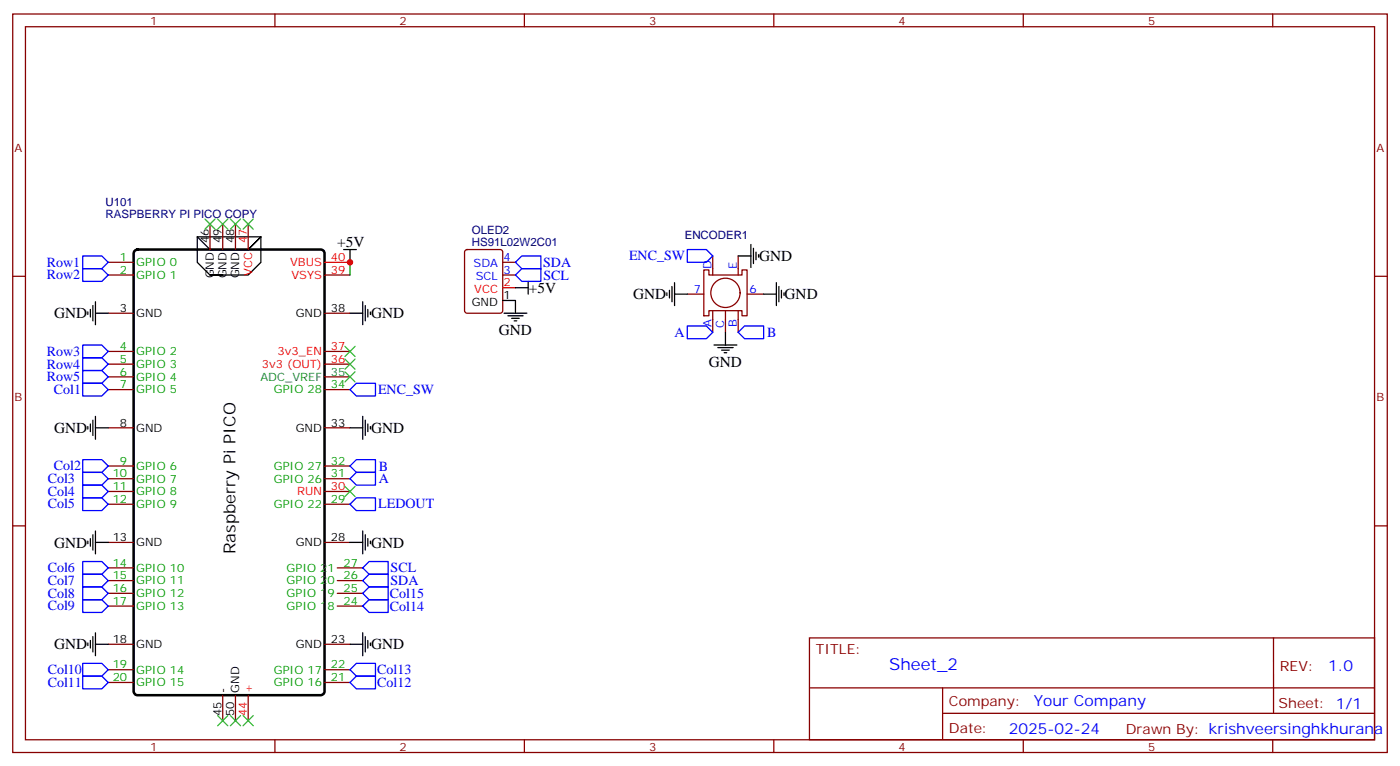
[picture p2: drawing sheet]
<svg xmlns="http://www.w3.org/2000/svg" width="388mm" height="212mm" viewBox="0 0 388 212" stroke-linecap="round" stroke-linejoin="round" font-family="sans-serif">
<g fill="none" stroke="#870000" stroke-width=".35">
<path d="M3.5 3.9h381v204.6h-381zM7.1 7.4h373.9v197.6h-373.9zM76.2 3.9v3.5M145.3 3.9v3.5M214.5 3.9v3.5M283.6 3.9v3.5M352.8 3.9v3.5M3.5 76.6h3.6M30 76.2h7M30 72.7h7M58.2 62.1v7M61.7 62.1v7"/>
<path d="M65.3 62.1v7M68.8 62.1v7M90 76.2h7M129 69.4l.5-.3h9.1l.7 .5v16.5l-.4 .6-9.4 .1-.7-.5v-16.5zM139.3 76.2h3.6M139.3 72.7h3.6M195.1 74.8h1.4v1.4h9.2v-1.4h1.4v12.7h-1.4v-1.4h-9.2v1.4h-1.4zM197.6 70.9v5.3M204.6 70.9v5.3M381 76.6h3.5M30 86.8h7M30 97.4h7"/>
<path d="M90 86.8h7M90 97.4h7M190.5 81.5h4.6M197.6 86.1v6M201.1 86.1v6M204.6 86.1v6M207.1 81.5h4.6M30 100.9h7M30 104.4h7M30 107.9h7M30 118.5h7M90 100.9h7"/>
<path d="M90 104.4h7M90 107.9h7M90 118.5h7M30 129.1h7M30 132.6h7M30 136.2h7M30 139.7h7M90 129.1h7M90 132.6h7M90 136.2h7M90 139.7h7M3.5 145.7h3.6"/>
<path d="M30 150.3h7M30 157.3h7M90 150.3h7M93.5 157.3h7M381 145.7h3.5M30 160.9h7M30 164.4h7M30 167.9h7M30 178.5h7M90 178.5h7M93.5 160.9h7M93.5 164.4h7"/>
<path d="M93.5 167.9h7M224.4 176.7h156.6v28.3h-156.6zM353 176.8v20.8M30 185.6h7M30 189.1h7M61.7 192.6v7.1M65.3 192.6v7.1M68.8 192.6v7.1M90 185.6h7M90 189.1h7M224.4 190.6h156.5M261.3 197.6h119.6"/>
<path d="M261.3 190.6v14.1M76.2 205v3.5M145.3 205v3.5M214.5 205v3.5M283.6 205v3.5M352.8 205v3.5"/>
<circle cx="201.1" cy="81.1" r="4.1"/>
</g>
<g fill="none" stroke="#000" stroke-width=".35">
<path d="M54.7 65.6l3.5 3.5h10.6l3.5-3.5-3.5 3.5M58.2 76.2h10.6l3.5-3.5v-7.1h-17.6v7.1l3.5 3.5h3.5M95.2 69.1h3.6M97 69.1v3.6M142.9 79.7h3.5M146.4 78v3.5M186.3 79.4v4.2M187 78.3v6.4M204.6 70.9h3.5M208.1 67.7v6.4M208.8 68.8v4.2M209.5 69.8v2.2"/>
<path d="M210.3 70.6v.7M215.2 78.3v6.4M215.9 79.4v4.2M24.3 86.4v.7M25 85.7v2.1M25.8 84.7v4.2M26.5 86.8h3.5M26.5 83.6v6.4M97 86.8h3.5M100.5 83.6v6.4M101.2 84.7v4.2M102 85.7v2.1"/>
<path d="M102.7 86.4v.7M139.3 83.3h3.6v3.5M139.7 86.8h6.3M140.8 87.5h4.2M141.8 88.2h2.1M142.5 88.9h.7M184.9 81.1v.7M185.6 80.4v2.1M187 81.5h3.5M197.9 95.6h6.4M199 96.3h4.2M200 97h2.1"/>
<path d="M200.7 97.7h.7M201.1 92.1v3.5M211.7 81.5h3.5M216.6 80.4v2.1M217.3 81.1v.7M24.3 118.2v.7M25 117.5v2.1M25.8 116.4v4.2M26.5 115.4v6.3M26.5 118.5h3.5M97 118.5h3.5M100.5 115.4v6.3"/>
<path d="M101.2 116.4v4.2M102 117.5v2.1M102.7 118.2v.7M24.3 149.9v.7M25 149.2v2.1M25.8 148.2v4.2M26.5 147.1v6.4M26.5 150.3h3.5M97 150.3h3.5M100.5 147.1v6.4M101.2 148.2v4.2M102 149.2v2.1"/>
<path d="M102.7 149.9v.7M24.3 178.2v.7M25 177.4v2.2M25.8 176.4v4.2M26.5 175.3v6.4M26.5 178.5h3.5M97 178.5h3.5M100.5 175.3v6.4M101.2 176.4v4.2M102 177.4v2.2M102.7 178.2v.7"/>
</g>
<g fill="none" stroke="#00f" stroke-width=".35">
<path d="M22.9 70.9h5.3l1.8 1.8-1.8 1.7h-5.3zM22.9 74.4h5.3l1.8 1.8-1.8 1.8h-5.3zM142.9 76.2l1.7-1.8h5.3v3.6h-5.3zM142.9 72.7l1.7-1.8h5.3v3.5h-5.3zM190.5 69.1h5.3l1.8 1.8-1.8 1.8h-5.3zM22.9 95.6h5.3l1.8 1.8-1.8 1.7h-5.3zM22.9 99.1h5.3l1.8 1.8-1.8 1.8h-5.3zM190.5 90.3h5.3l1.8 1.8-1.8 1.7h-5.3zM204.6 92.1l1.8-1.8h5.3v3.5h-5.3zM22.9 102.7h5.3l1.8 1.7-1.8 1.8h-5.3zM22.9 106.2h5.3l1.8 1.7-1.8 1.8h-5.3zM97 107.9l1.8-1.7h5.3v3.5h-5.3z"/>
<path d="M22.9 127.4h5.3l1.8 1.7-1.8 1.8h-5.3zM22.9 130.9h5.3l1.8 1.7-1.8 1.8h-5.3zM22.9 134.4h5.3l1.8 1.8-1.8 1.7h-5.3zM22.9 137.9h5.3l1.8 1.8-1.8 1.8h-5.3zM97 129.1l1.8-1.7h5.3v3.5h-5.3zM97 132.6l1.8-1.7h5.3v3.5h-5.3zM97 139.7l1.8-1.8h5.3v3.6h-5.3zM22.9 155.6h5.3l1.8 1.7-1.8 1.8h-5.3zM22.9 159.1h5.3l1.8 1.8-1.8 1.7h-5.3zM100.5 157.3l1.8-1.7h5.3v3.5h-5.3zM22.9 162.6h5.3l1.8 1.8-1.8 1.8h-5.3zM22.9 166.2h5.3l1.8 1.7-1.8 1.8h-5.3z"/>
<path d="M100.5 160.9l1.8-1.8h5.3v3.5h-5.3zM100.5 164.4l1.8-1.8h5.3v3.6h-5.3zM102.3 166.2h5.3v3.5h-5.3l-1.8-1.8zM22.9 183.8h5.3l1.8 1.8-1.8 1.7h-5.3zM22.9 187.3h5.3l1.8 1.8-1.8 1.8h-5.3zM97 185.6l1.8-1.8h5.3v3.5h-5.3zM97 189.1l1.8-1.8h5.3v3.6h-5.3z"/>
</g>
<path d="M90 72.7h7M139.3 79.7h3.6" fill="none" stroke="#f00" stroke-width=".35"/>
<path d="M37.3 69.6l.8-.5h50.8l.6 .2 .4 .6 .1 121.7-.3 .6-.5 .4h-51.1l-.6-.2-.4-.5-.1-121.7z" fill="none" stroke="#000" stroke-width=".71"/>
<g fill="none" stroke="#3c3" stroke-width=".35">
<path d="M56.8 60.7l2.8 2.8M59.6 60.7l-2.8 2.8M60.3 60.7l2.8 2.8M63.1 60.7l-2.8 2.8M63.9 60.7l2.8 2.8M66.7 60.7l-2.8 2.8M67.4 60.7l2.8 2.8M70.2 60.7l-2.8 2.8M95.6 96l2.8 2.8M95.6 99.5l2.8 2.8M98.4 96l-2.8 2.8M98.4 99.5l-2.8 2.8"/>
<path d="M95.6 103l2.8 2.8M98.4 103l-2.8 2.8M95.6 134.8l2.8 2.8M98.4 134.8l-2.8 2.8M60.3 198.3l2.8 2.8M63.1 198.3l-2.8 2.8M63.9 198.3l2.8 2.8M66.7 198.3l-2.8 2.8M67.4 198.3l2.8 2.8M70.2 198.3l-2.8 2.8"/>
</g>
<path d="M97 72.7v3.5" fill="none" stroke="#008700" stroke-width=".35"/>
<circle cx="97" cy="72.7" r=".88" fill="#c00"/>
<text font-size="4.6" x="65.3" y="153.6" transform="rotate(-90 65.3 153.6)">Raspberry Pi PICO</text>
<text font-size="4.6" fill="#00f" x="246.5" y="185.8">Sheet_2</text>
<g font-size="4.2">
<text x="93.5" y="68.4">+5V</text>
<text x="210.4" y="72.3">GND</text>
<text x="146.6" y="81.1">+5V</text>
<text x="175.5" y="82.9">GND</text>
<text x="217.5" y="82.9">GND</text>
<text x="15" y="88.2">GND</text>
<text x="102.8" y="88.2">GND</text>
<text x="138.3" y="92.9">GND</text>
<text x="196.5" y="101.7">GND</text>
<text x="15" y="119.9">GND</text>
<text x="102.8" y="120">GND</text>
<text x="15" y="151.7">GND</text>
<text x="102.8" y="151.7">GND</text>
<text x="15" y="179.9">GND</text>
<text x="102.8" y="179.9">GND</text>
</g>
<g font-size="4.2" fill="#00f">
<text x="368.2" y="186">1.0</text>
<text x="286.5" y="195.6">Your Company</text>
<text x="279.6" y="203.4">2025-02-24</text>
</g>
<g font-size="3.9" fill="#00f">
<text x="13" y="73.9">Row1</text>
<text x="13" y="77.4">Row2</text>
<text x="150.6" y="73.9">SDA</text>
<text x="150.6" y="77.5">SCL</text>
<text x="174.3" y="72.1">ENC_SW</text>
<text x="187" y="93.3">A</text>
<text x="212.6" y="93.4">B</text>
<text x="13" y="98.6">Row3</text>
<text x="13" y="102.1">Row4</text>
<text x="13" y="105.6">Row5</text>
<text x="14.9" y="109.2">Col1</text>
<text x="104.8" y="109.3">ENC_SW</text>
<text x="14.9" y="130.3">Col2</text>
<text x="105" y="130.4">B</text>
<text x="13.2" y="133.8">Col3</text>
<text x="13.2" y="137.3">Col4</text>
<text x="105" y="134">A</text>
<text x="13.2" y="140.9">Col5</text>
<text x="104.9" y="140.9">LEDOUT</text>
<text x="13.2" y="158.5">Col6</text>
<text x="108.3" y="158.6">SCL</text>
<text x="13.2" y="162">Col7</text>
<text x="13.2" y="165.6">Col8</text>
<text x="108.1" y="165.7">Col15</text>
<text x="108.2" y="162.1">SDA</text>
<text x="13.2" y="169.1">Col9</text>
<text x="108" y="169.2">Col14</text>
<text x="13.2" y="186.7">Col10</text>
<text x="13.2" y="190.3">Col11</text>
<text x="104.6" y="186.9">Col13</text>
<text x="104.6" y="190.4">Col12</text>
</g>
<g font-size="3.9" fill="#800">
<text x="226.1" y="181.3">TITLE:</text>
<text x="354.8" y="186">REV:</text>
<text x="263" y="195.5">Company:</text>
<text x="354.4" y="196.1">Sheet: 1/1</text>
<text x="263" y="203.2">Date:</text>
<text x="312.1" y="203.3">Drawn By: krishveersinghkhurana</text>
</g>
<g font-size="3.2" fill="#800">
<text x="41.6" y="6.9">1</text>
<text x="110.8" y="6.9">2</text>
<text x="179.9" y="6.9">3</text>
<text x="249.1" y="6.9">4</text>
<text x="318.2" y="6.9">5</text>
<text x="4.1" y="42">A</text>
<text x="381.5" y="42">A</text>
<text x="4.1" y="111.1">B</text>
<text x="381.5" y="111.1">B</text>
<text x="41.6" y="208">1</text>
<text x="110.8" y="208">2</text>
<text x="179.9" y="208">3</text>
<text x="249.1" y="208">4</text>
<text x="318.2" y="208">5</text>
</g>
<g font-size="3.2" fill="#000080">
<text x="29.3" y="57.1">U101</text>
<text x="29.3" y="60.3">RASPBERRY PI PICO COPY</text>
<text x="130.8" y="64.9">OLED2</text>
<text x="130.8" y="68.1">HS91L02W2C01</text>
<text x="189.8" y="66.1">ENCODER1</text>
</g>
<g font-size="3.2">
<text x="57.9" y="67.4" transform="rotate(-90 57.9 67.4)">46</text>
<text x="61.4" y="67.4" transform="rotate(-90 61.4 67.4)">49</text>
<text x="64.9" y="67.4" transform="rotate(-90 64.9 67.4)">48</text>
<text x="59.3" y="77.1" transform="rotate(-90 59.3 77.1)">GND</text>
<text x="62.8" y="77.1" transform="rotate(-90 62.8 77.1)">GND</text>
<text x="66.3" y="77.1" transform="rotate(-90 66.3 77.1)">GND</text>
<text x="139.5" y="82.9">1</text>
<text x="33.3" y="86.4">3</text>
<text x="37.7" y="87.8">GND</text>
<text x="82" y="87.8">GND</text>
<text x="91.7" y="86.4">38</text>
<text x="130.8" y="84.7">GND</text>
<text x="33.3" y="118.2">8</text>
<text x="37.7" y="119.6">GND</text>
<text x="82" y="119.6">GND</text>
<text x="91.7" y="118.2">33</text>
<text x="31.2" y="149.9">13</text>
<text x="91.7" y="149.9">28</text>
<text x="37.7" y="151.3">GND</text>
<text x="82" y="151.3">GND</text>
<text x="31.2" y="178.2">18</text>
<text x="37.7" y="179.6">GND</text>
<text x="82" y="179.6">GND</text>
<text x="91.7" y="178.2">23</text>
<text x="62.8" y="191.9" transform="rotate(-90 62.8 191.9)">-</text>
<text x="66.3" y="191.9" transform="rotate(-90 66.3 191.9)">GND</text>
<text x="61.4" y="198.4" transform="rotate(-90 61.4 198.4)">45</text>
<text x="64.9" y="198.4" transform="rotate(-90 64.9 198.4)">50</text>
</g>
<g font-size="3.2" fill="#f00">
<text x="68.4" y="67.4" transform="rotate(-90 68.4 67.4)">47</text>
<text x="69.8" y="76.5" transform="rotate(-90 69.8 76.5)">VCC</text>
<text x="80.4" y="73.7">VBUS</text>
<text x="80.8" y="77.3">VSYS</text>
<text x="91.7" y="75.8">39</text>
<text x="91.7" y="72.3">40</text>
<text x="131.4" y="81.1">VCC</text>
<text x="139.5" y="79.4">2</text>
<text x="72.6" y="102">3v3 (OUT)</text>
<text x="76.9" y="98.4">3v3_EN</text>
<text x="91.7" y="100.5">36</text>
<text x="91.7" y="97">37</text>
<text x="82.3" y="137.2">RUN</text>
<text x="91.7" y="135.8">30</text>
<text x="69.8" y="191.9" transform="rotate(-90 69.8 191.9)">+</text>
<text x="68.4" y="198.4" transform="rotate(-90 68.4 198.4)">44</text>
</g>
<g font-size="3.2" fill="#090">
<text x="33.3" y="72.3">1</text>
<text x="33.3" y="75.8">2</text>
<text x="37.7" y="73.7">GPIO 0</text>
<text x="37.7" y="77.3">GPIO 1</text>
<text x="33.3" y="97">4</text>
<text x="33.3" y="100.5">5</text>
<text x="37.7" y="98.4">GPIO 2</text>
<text x="37.7" y="102">GPIO 3</text>
<text x="33.3" y="104.1">6</text>
<text x="33.3" y="107.6">7</text>
<text x="37.7" y="105.5">GPIO 4</text>
<text x="91.7" y="107.6">34</text>
<text x="37.7" y="109">GPIO 5</text>
<text x="75.9" y="109">GPIO 28</text>
<text x="33.3" y="128.8">9</text>
<text x="37.7" y="130.2">GPIO 6</text>
<text x="75.9" y="130.2">GPIO 27</text>
<text x="91.7" y="128.8">32</text>
<text x="31.2" y="132.3">10</text>
<text x="31.2" y="135.8">11</text>
<text x="37.7" y="133.7">GPIO 7</text>
<text x="37.7" y="137.2">GPIO 8</text>
<text x="75.9" y="133.7">GPIO 26</text>
<text x="91.7" y="132.3">31</text>
<text x="31.2" y="139.3">12</text>
<text x="37.7" y="140.8">GPIO 9</text>
<text x="75.9" y="140.8">GPIO 22</text>
<text x="91.7" y="139.3">29</text>
<text x="31.2" y="157">14</text>
<text x="31.2" y="160.5">15</text>
<text x="37.7" y="158.4">GPIO 10</text>
<text x="37.7" y="161.9">GPIO 11</text>
<text x="79.4" y="161.9">GPIO 20</text>
<text x="79.4" y="158.4">GPIO 21</text>
<text x="95.2" y="160.5">26</text>
<text x="95.2" y="157">27</text>
<text x="31.2" y="164">16</text>
<text x="31.2" y="167.6">17</text>
<text x="37.7" y="165.5">GPIO 12</text>
<text x="79.4" y="165.5">GPIO 19</text>
<text x="95.2" y="167.6">24</text>
<text x="95.2" y="164">25</text>
<text x="37.7" y="169">GPIO 13</text>
<text x="79.4" y="169">GPIO 18</text>
<text x="31.2" y="185.2">19</text>
<text x="91.7" y="185.2">22</text>
<text x="31.2" y="188.7">20</text>
<text x="37.7" y="186.6">GPIO 14</text>
<text x="37.7" y="190.1">GPIO 15</text>
<text x="75.9" y="190.1">GPIO 16</text>
<text x="75.9" y="186.6">GPIO 17</text>
<text x="91.7" y="188.7">21</text>
</g>
<g font-size="3.2" fill="#00f">
<text x="131.3" y="74.1">SDA</text>
<text x="131.9" y="77.6">SCL</text>
<text x="139.5" y="75.8">3</text>
<text x="139.5" y="72.3">4</text>
<text x="197.2" y="74.4" transform="rotate(-90 197.2 74.4)">D</text>
<text x="204.3" y="74.4" transform="rotate(-90 204.3 74.4)">E</text>
<text x="192.4" y="81.1">7</text>
<text x="207.8" y="81.1">6</text>
<text x="197.2" y="90.7" transform="rotate(-90 197.2 90.7)">A</text>
<text x="200.7" y="90.8" transform="rotate(-90 200.7 90.8)">C</text>
<text x="204.3" y="90.7" transform="rotate(-90 204.3 90.7)">B</text>
</g>
<g font-size="3.2" fill="#063">
<text x="72.2" y="105.5">ADC_VREF</text>
<text x="91.7" y="104.1">35</text>
</g>
</svg>
